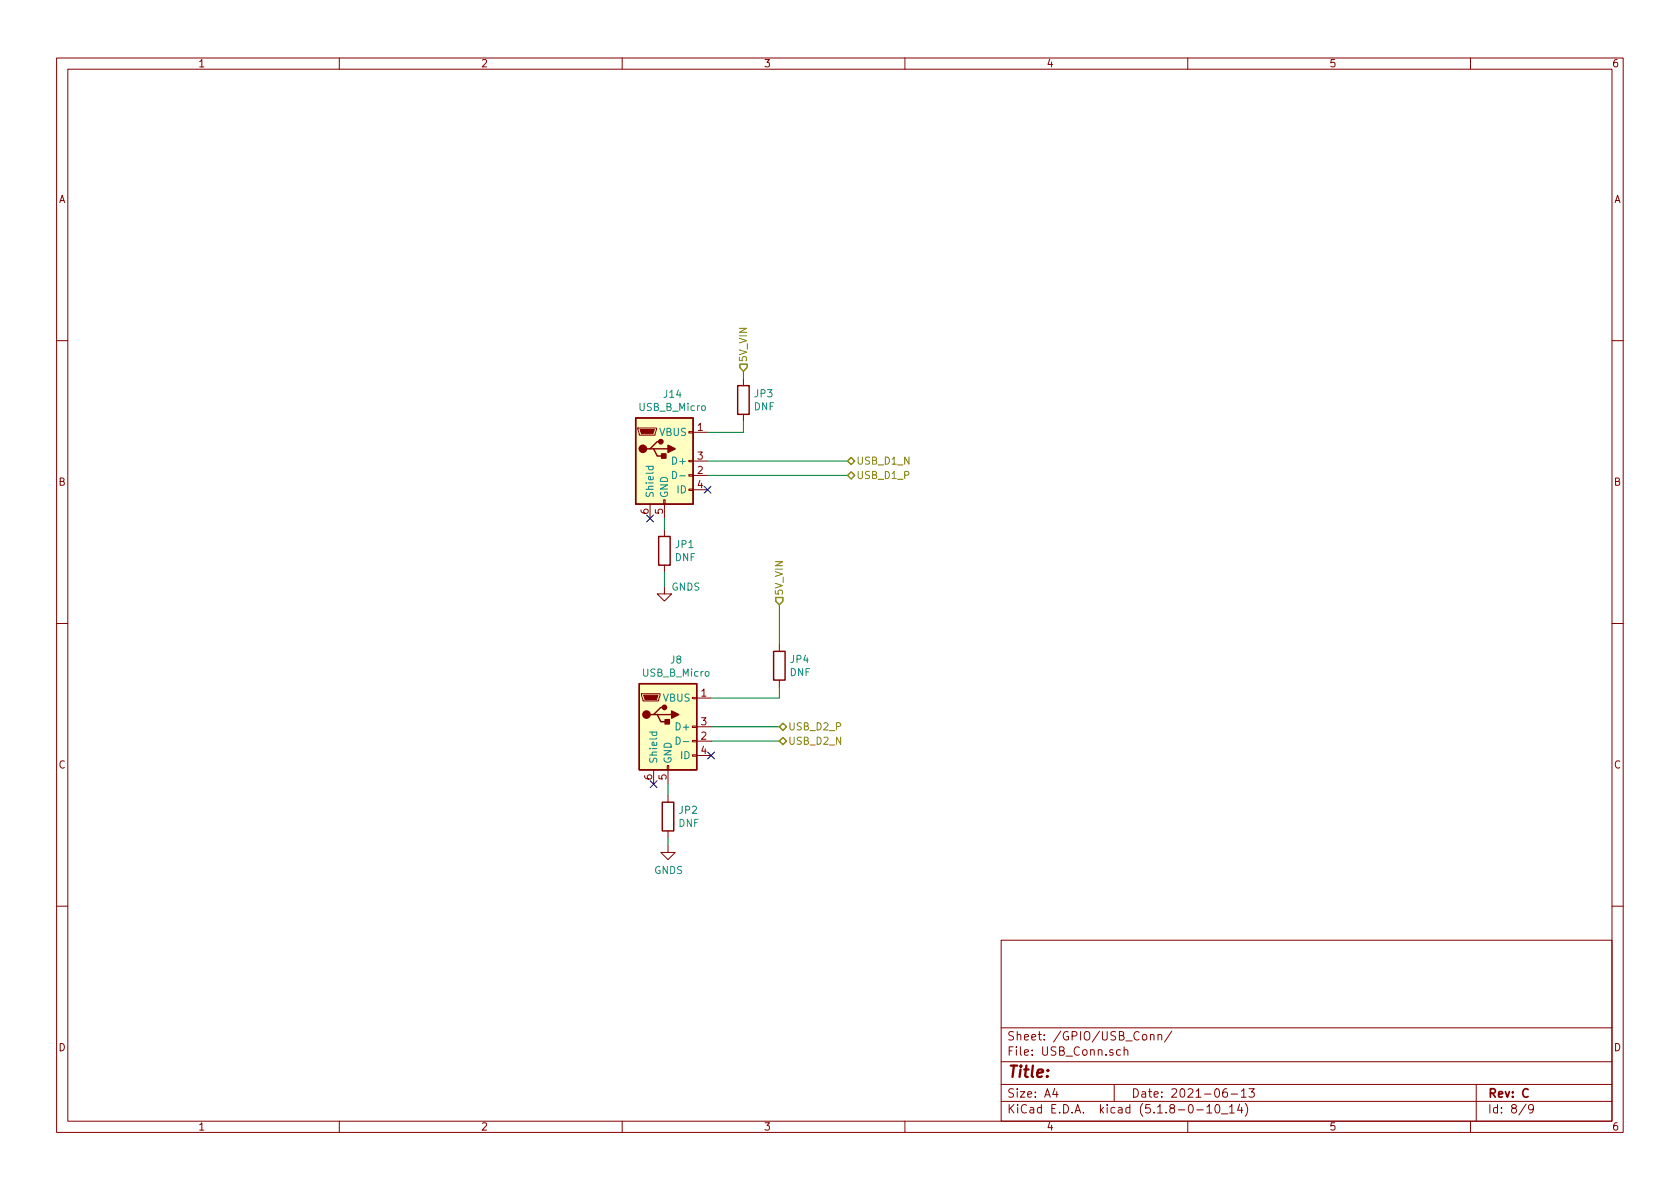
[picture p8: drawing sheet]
EESchema Schematic File Version 4
EELAYER 30 0
EELAYER END
$Descr A4 11693 8268
encoding utf-8
Sheet 8 9
Title ""
Date "2021-06-13"
Rev "C"
Comp ""
Comment1 ""
Comment2 ""
Comment3 ""
Comment4 ""
$EndDescr
$Comp
L power:GNDS #PWR0128
U 1 1
P 4625 4075
AR Path="/610FE7C3/611068FF" Ref="#PWR0128"  Part="1" 
AR Path="/6097C138/609989A6/611068FF" Ref="#PWR047"  Part="1" 
F 0 "#PWR047" H 4625 3825 50  0001 C CNN
F 1 "GNDS" H 4775 4075 50  0000 C CNN
F 2 "" H 4625 4075 50  0001 C CNN
F 3 "" H 4625 4075 50  0001 C CNN
	1    4625 4075
	1    0    0    -1  
$EndComp
Wire Wire Line
	4925 3000 5175 3000
Wire Wire Line
	5175 3000 5175 2925
Wire Wire Line
	5425 4850 5425 4775
Wire Wire Line
	4950 5050 5425 5050
Wire Wire Line
	4950 5150 5425 5150
$Comp
L power:GNDS #PWR0132
U 1 1
P 4650 5875
AR Path="/610FE7C3/61106928" Ref="#PWR0132"  Part="1" 
AR Path="/6097C138/609989A6/61106928" Ref="#PWR048"  Part="1" 
F 0 "#PWR048" H 4650 5625 50  0001 C CNN
F 1 "GNDS" H 4655 5702 50  0000 C CNN
F 2 "" H 4650 5875 50  0001 C CNN
F 3 "" H 4650 5875 50  0001 C CNN
	1    4650 5875
	1    0    0    -1  
$EndComp
NoConn ~ 4550 5450
Text HLabel 5900 3200 2    50   BiDi ~ 0
USB_D1_N
Text HLabel 5900 3300 2    50   BiDi ~ 0
USB_D1_P
Text HLabel 5425 5050 2    50   BiDi ~ 0
USB_D2_P
Text HLabel 5425 5150 2    50   BiDi ~ 0
USB_D2_N
$Comp
L Connector:USB_B_Micro J13
U 1 1
P 4625 3200
AR Path="/610FE7C3/5FC6FFE5" Ref="J13"  Part="1" 
AR Path="/6097C138/609989A6/5FC6FFE5" Ref="J14"  Part="1" 
F 0 "J14" H 4682 3667 50  0000 C CNN
F 1 "USB_B_Micro" H 4682 3576 50  0000 C CNN
F 2 "Connector_USB:USB_Micro-B_Molex-105017-0001" H 4775 3150 50  0001 C CNN
F 3 "~" H 4775 3150 50  0001 C CNN
F 4 "~" H 4625 3200 50  0001 C CNN "Mfr"
F 5 "~" H 4625 3200 50  0001 C CNN "PartNo"
F 6 "~" H 4625 3200 50  0001 C CNN "LCSC"
F 7 "~" H 4625 3200 50  0001 C CNN "Comment"
F 8 "~" H 4625 3200 50  0001 C CNN "Mouser"
	1    4625 3200
	1    0    0    -1  
$EndComp
Wire Wire Line
	4925 3200 5900 3200
Wire Wire Line
	4925 3300 5900 3300
NoConn ~ 4925 3400
NoConn ~ 4525 3600
Wire Wire Line
	4625 3600 4625 3675
$Comp
L Connector:USB_B_Micro J?
U 1 1
P 4650 5050
AR Path="/610FE7C3/5FC689D6" Ref="J?"  Part="1" 
AR Path="/6097C138/609989A6/5FC689D6" Ref="J8"  Part="1" 
F 0 "J8" H 4707 5517 50  0000 C CNN
F 1 "USB_B_Micro" H 4707 5426 50  0000 C CNN
F 2 "Connector_USB:USB_Micro-B_Molex-105017-0001" H 4800 5000 50  0001 C CNN
F 3 "~" H 4800 5000 50  0001 C CNN
F 4 "~" H 4650 5050 50  0001 C CNN "Mfr"
F 5 "~" H 4650 5050 50  0001 C CNN "PartNo"
F 6 "~" H 4650 5050 50  0001 C CNN "LCSC"
F 7 "~" H 4650 5050 50  0001 C CNN "Comment"
F 8 "~" H 4650 5050 50  0001 C CNN "Mouser"
	1    4650 5050
	1    0    0    -1  
$EndComp
NoConn ~ 4950 5250
Wire Wire Line
	4650 5450 4650 5525
Wire Wire Line
	4650 5825 4650 5875
Wire Wire Line
	4625 4075 4625 3975
Wire Wire Line
	4950 4850 5425 4850
Wire Wire Line
	5175 2625 5175 2575
$Comp
L Device:R JP3
U 1 1
P 5175 2775
F 0 "JP3" H 5245 2821 50  0000 L CNN
F 1 "DNF" H 5245 2730 50  0000 L CNN
F 2 "Resistor_SMD:R_0402_1005Metric_Pad0.72x0.64mm_HandSolder" V 5105 2775 50  0001 C CNN
F 3 "~" H 5175 2775 50  0001 C CNN
	1    5175 2775
	1    0    0    -1  
$EndComp
$Comp
L Device:R JP1
U 1 1
P 4625 3825
F 0 "JP1" H 4695 3871 50  0000 L CNN
F 1 "DNF" H 4695 3780 50  0000 L CNN
F 2 "Resistor_SMD:R_0402_1005Metric_Pad0.72x0.64mm_HandSolder" V 4555 3825 50  0001 C CNN
F 3 "~" H 4625 3825 50  0001 C CNN
	1    4625 3825
	1    0    0    -1  
$EndComp
$Comp
L Device:R JP4
U 1 1
P 5425 4625
F 0 "JP4" H 5495 4671 50  0000 L CNN
F 1 "DNF" H 5495 4580 50  0000 L CNN
F 2 "Resistor_SMD:R_0402_1005Metric_Pad0.72x0.64mm_HandSolder" V 5355 4625 50  0001 C CNN
F 3 "~" H 5425 4625 50  0001 C CNN
	1    5425 4625
	1    0    0    -1  
$EndComp
$Comp
L Device:R JP2
U 1 1
P 4650 5675
F 0 "JP2" H 4720 5721 50  0000 L CNN
F 1 "DNF" H 4720 5630 50  0000 L CNN
F 2 "Resistor_SMD:R_0402_1005Metric_Pad0.72x0.64mm_HandSolder" V 4580 5675 50  0001 C CNN
F 3 "~" H 4650 5675 50  0001 C CNN
	1    4650 5675
	1    0    0    -1  
$EndComp
Text HLabel 5175 2575 1    50   Input ~ 0
5V_VIN
Text HLabel 5425 4200 1    50   Input ~ 0
5V_VIN
Wire Wire Line
	5425 4200 5425 4475
$EndSCHEMATC
